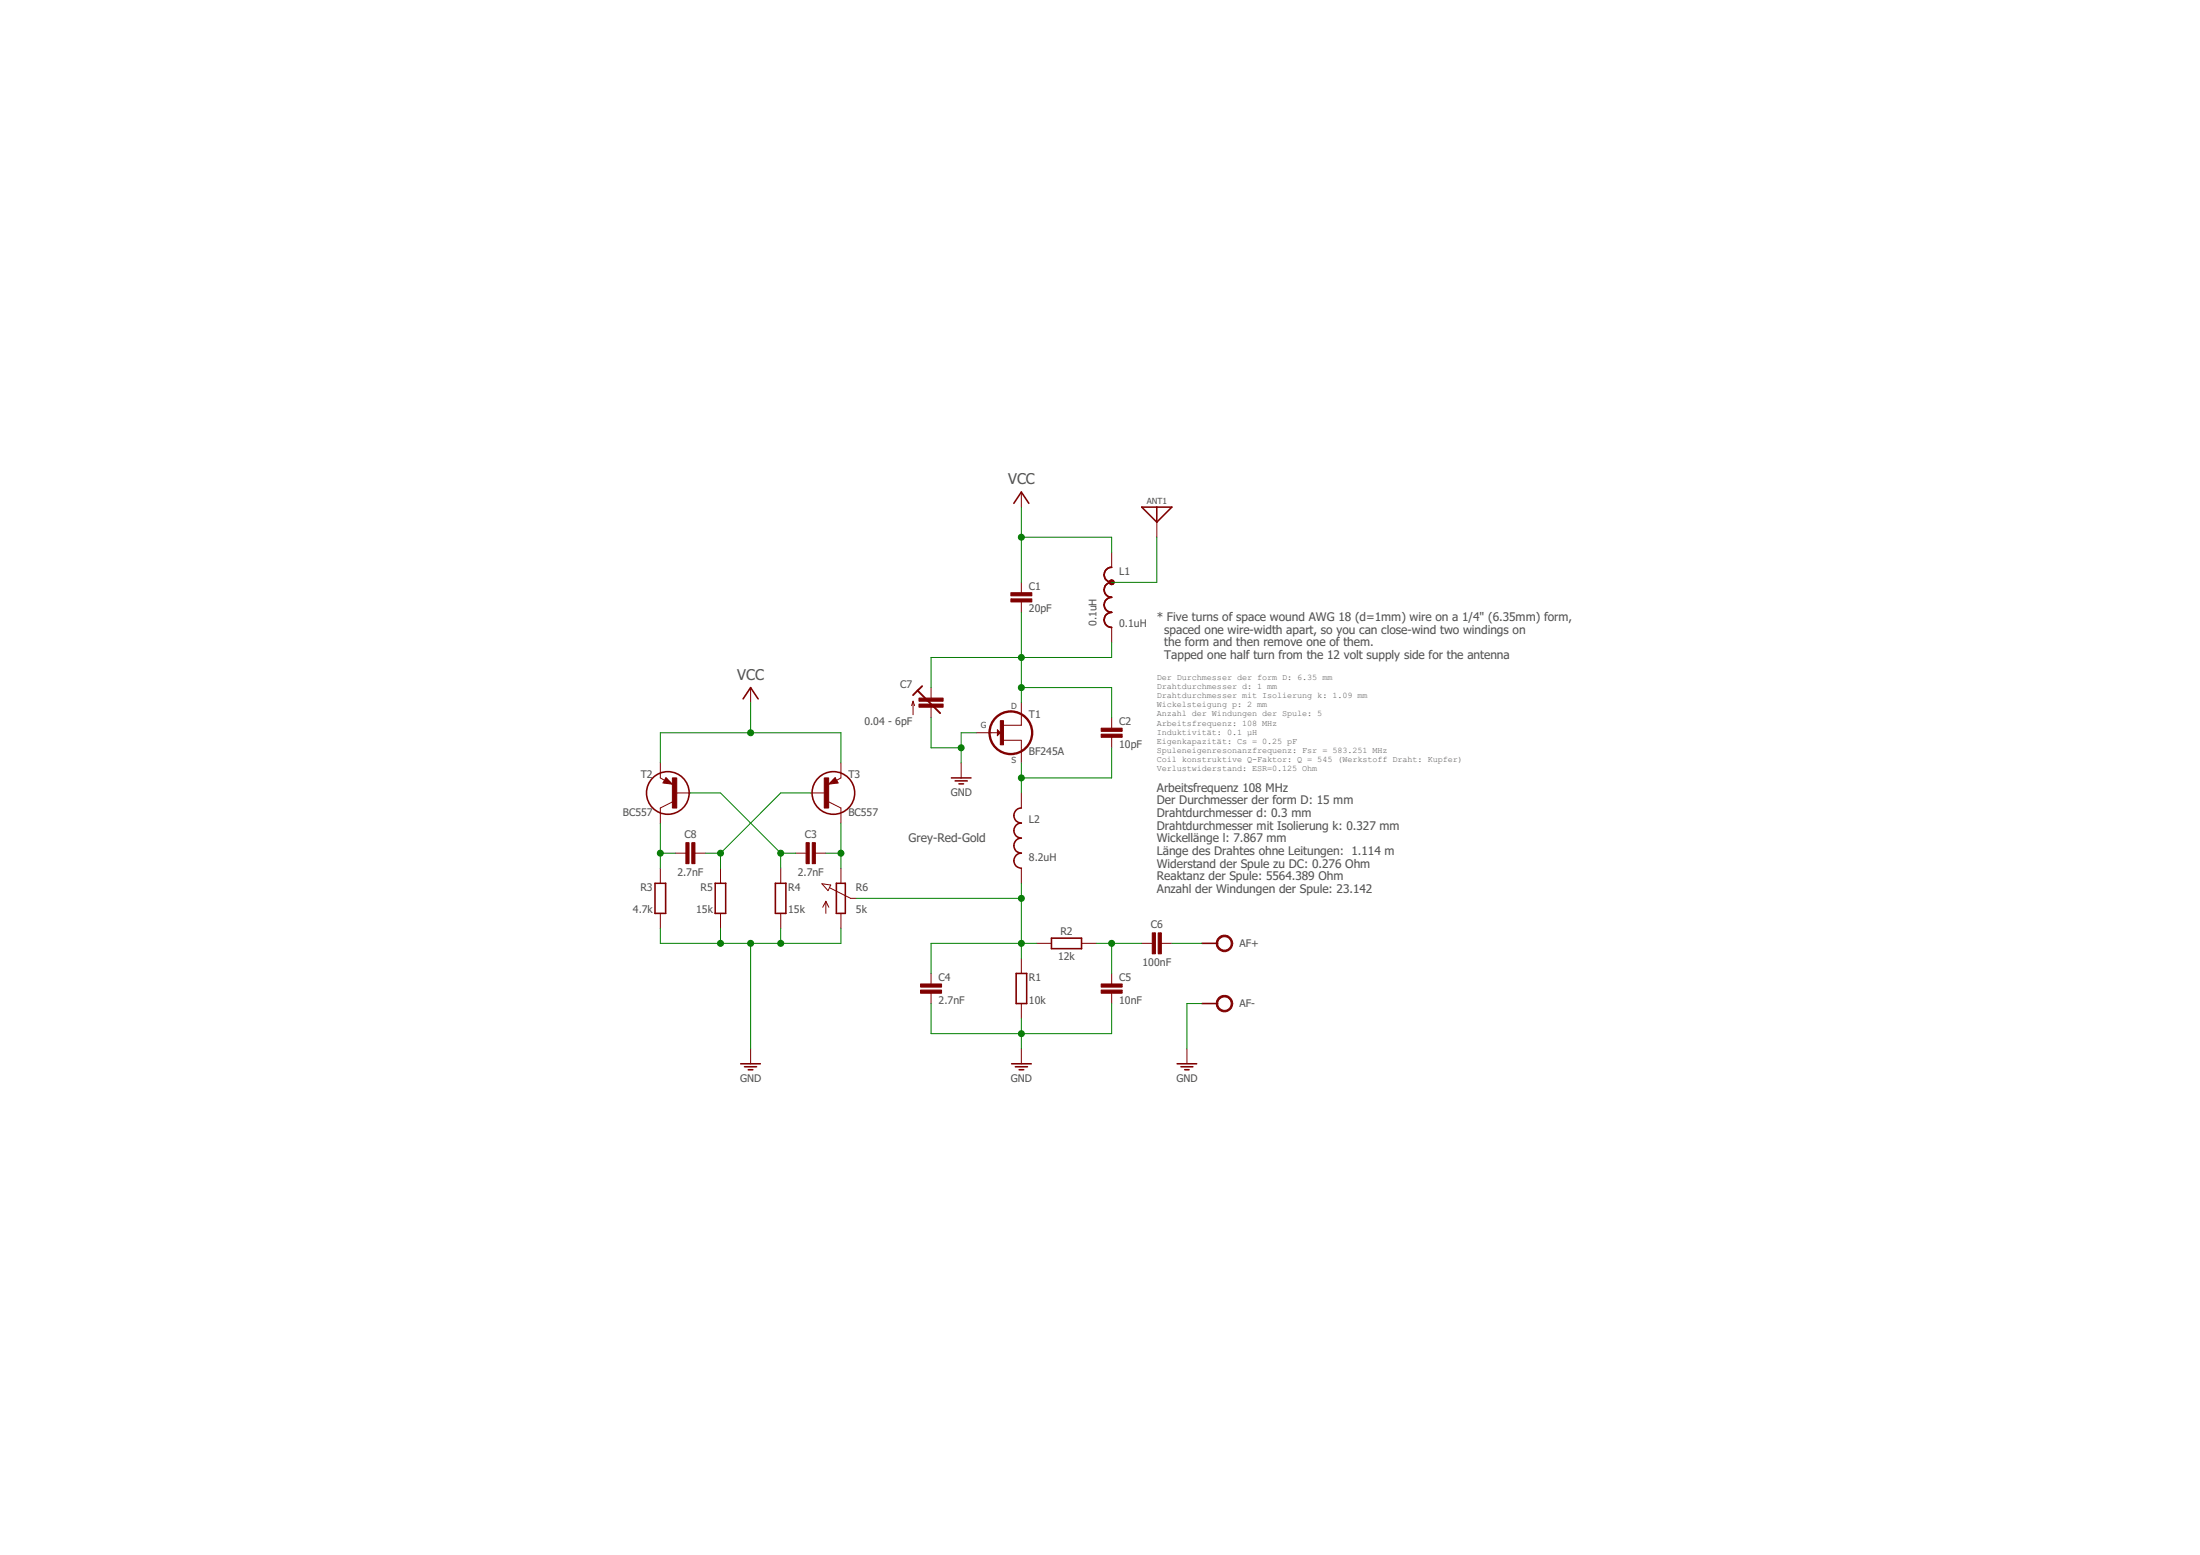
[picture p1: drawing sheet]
<svg xmlns="http://www.w3.org/2000/svg" width="297mm" height="210mm" viewBox="0 0 297 210" stroke-linecap="round" stroke-linejoin="round" font-family="sans-serif">
<g fill="none" stroke="#800000" stroke-width=".21">
<path d="M136.9 67.9l1-1.5 1 1.5M150.1 76.6a1.02 1.02 0 0 0-1 1 1.02 1.02 0 0 0 1 1 1.01 1.01 0 0 0-1 1 1.01 1.01 0 0 0 1 1 1.02 1.02 0 0 0-1 1 1.02 1.02 0 0 0 1 1.1 1.02 1.02 0 0 0-1 1 1.02 1.02 0 0 0 1 1M154.2 68.5h4l-2 2zM156.2 68.5v2M100.3 94.3l1-1.5 1.1 1.5M88.4 119.2h1.5v4.1h-1.5zM90 105.5h.3l-.3-.2-.2 .3 .8 .1-.6-.6-.3 .5M96.6 119.2h1.4v4.1h-1.4zM104.7 119.2h1.4v4.1h-1.4zM112.7 105.5h-.3l.3-.2 .2 .3-.8 .1 .6-.6 .3 .5M112.9 119.2h1.2v4.1h-1.2zM128.5 105h2.6"/>
<path d="M129 105.4h1.6M129.5 105.8h.6M137.9 109.1a1.02 1.02 0 0 0-1 1 1.02 1.02 0 0 0 1 1 1.02 1.02 0 0 0-1 1 1.02 1.02 0 0 0 1 1 1.02 1.02 0 0 0-1 1.1 1.02 1.02 0 0 0 1 1 1.02 1.02 0 0 0-1 1 1.02 1.02 0 0 0 1 1M137.2 131.4h1.4v4.1h-1.4zM142 126.6h4v1.5h-4zM162.3 135.5h2M162.3 127.3h2M100 143.6h2.7M100.5 144h1.7M101 144.4h.6M136.6 143.6h2.6M137.1 144h1.6"/>
<path d="M137.6 144.4h.6M158.9 143.6h2.7M159.4 144h1.7M160 144.4h.5"/>
<circle cx="90.2" cy="107" r="2.88"/>
<circle cx="112.5" cy="107" r="2.88"/>
</g>
<g fill="none" stroke="#800000" stroke-width=".14">
<path d="M137.9 66.4v2.1M137.9 78.6v1.4M150.1 74.5v2.1M156.2 70.5v2M101.3 92.8v2M123.3 94.7v1.8M123.3 94.7l-.2 .5M123.3 94.7l.2 .5M125.7 92.8v1.4M125.7 95.5v1.4M131.8 98.9h3.3M134.7 98.5l.4 .4-.4 .4z"/>
<path d="M134.7 98.7l.3 .2-.3 .3zM134.7 98.7v.4l.2-.2-.2-.1M135.2 99.9h2.7v3.1M137.9 94.8v3.1h-2.6M137.9 81.2v1.5M150.1 84.7v2M150.1 96.9v1.4M150.1 99.5v1.4M89.2 103v2l.5 .3M89.2 117.2v2M89.9 105l.9 .9-1.3-.2zM90.8 108.2l-1.6 .9v2"/>
<path d="M91.2 107h2M91.2 115.2h1.4M93.8 115.2h1.4M97.3 117.2v2M105.4 117.2v2M107.4 115.2h1.5M109.5 107h2M110.1 115.2h1.4M111 119.3l1.2 .2-.4 .7zM111.9 108.2l1.6 .9v2M112 119.8l2.9 1.5h.7M112.8 105l.4 .7-1.3 .2z"/>
<path d="M113.5 103v2l-.6 .3M113.5 117.2v2M129.8 103v2M137.9 107v2.1M137.9 117.2v2M89.2 123.3v2M97.3 123.3v2M105.4 123.3v2M111.5 121.7v1.6M111.5 121.7l-.4 .8M111.5 121.7l.4 .8M113.5 123.3v2"/>
<path d="M125.7 131.4v1.4M125.7 134v1.5M137.9 129.4v2M137.9 135.5v2M139.9 127.3h2.1M146 127.3h2.1M150.1 131.4v1.4M150.1 134v1.5M154.2 127.3h1.4M156.8 127.3h1.4M101.3 141.6v2M137.9 141.6v2"/>
<path d="M160.3 141.6v2"/>
</g>
<g fill="#800000" stroke="#800000" stroke-width=".14">
<path d="M149.9 78.4a.28 .28 0 0 1 .4 0 .28 .28 0 0 1 0 .4 .28 .28 0 0 1-.5-.2l.3-.2 .2 .3-.3 .1-.2-.2z" fill-rule="evenodd"/>
<path d="M149.9 78.5l.3-.1 .1 .3-.2 .1-.2-.2 .2-.1 .1 .1-.1 .1-.2-.1z" fill-rule="evenodd"/>
<path d="M150 78.5h.2v.2h-.2v-.1h.1h-.1z" fill-rule="evenodd"/>
<path d="M150 78.5h.2v.2h-.2z" fill-rule="evenodd"/>
<path d="M149.8 78.4a.34 .34 0 0 1 .5 0 .34 .34 0 0 1-.1 .5 .34 .34 0 0 1-.4-.3h.1a.24 .24 0 0 1 .2-.2 .24 .24 0 0 1 .2 .3 .24 .24 0 0 1-.3 .1l-.2-.2z" fill-rule="evenodd"/>
<path d="M149.9 78.4a.28 .28 0 0 1 .4 0 .28 .28 0 0 1 0 .4 .28 .28 0 0 1-.5-.2l.3-.2 .2 .3-.3 .1-.2-.2z" fill-rule="evenodd"/>
<path d="M149.9 78.5l.3-.1 .1 .3-.2 .1-.2-.2 .2-.1 .1 .1-.1 .1-.2-.1z" fill-rule="evenodd"/>
<path d="M150 78.5h.2v.2h-.2v-.1h.1h-.1z" fill-rule="evenodd"/>
<path d="M150 78.5h.2v.2h-.2z" fill-rule="evenodd"/>
<path d="M149.8 78.4a.34 .34 0 0 1 .5 0 .34 .34 0 0 1-.1 .5 .34 .34 0 0 1-.4-.3h.1a.24 .24 0 0 1 .2-.2 .24 .24 0 0 1 .2 .3 .24 .24 0 0 1-.3 .1l-.2-.2z" fill-rule="evenodd"/>
<path d="M164.6 134.6a1.11 1.11 0 0 1 1.7 .3 1.11 1.11 0 0 1-.7 1.6 1.11 1.11 0 0 1-1.4-1h.2a.92 .92 0 0 1 1.4-.8 .92 .92 0 0 1 .1 1.5 .92 .92 0 0 1-1.5-.5v-.2h-.2l.1-.4z" fill-rule="evenodd"/>
<path d="M164.6 126.5a1.11 1.11 0 0 1 1.7 .3 1.11 1.11 0 0 1-.7 1.6 1.11 1.11 0 0 1-1.4-1.1h.2a.91 .91 0 0 1 1.3-.8 .91 .91 0 0 1 .3 1.5 .91 .91 0 0 1-1.5-.2l-.1-.5h-.2l.2-.6z" fill-rule="evenodd"/>
</g>
<circle cx="136.5" cy="98.9" r="2.88" fill="none" stroke="#800000" stroke-width=".32"/>
<g fill="#800000" stroke="#800000" stroke-width=".14">
<path d="M135.1 97.3h.4v3.2h-.4z"/>
<path d="M136.5 80.8h2.8v.5h-2.8z"/>
<path d="M136.5 80h2.8v.4h-2.8z"/>
<path d="M148.7 99.1h2.8v.4h-2.8z"/>
<path d="M148.7 98.3h2.8v.4h-2.8z"/>
<path d="M124.3 133.6h2.8v.5h-2.8z"/>
<path d="M124.3 132.8h2.8v.4h-2.8z"/>
<path d="M148.7 133.6h2.8v.5h-2.8z"/>
<path d="M148.7 132.8h2.8v.4h-2.8z"/>
<path d="M156.4 125.9h.4v2.9h-.4z"/>
<path d="M155.6 125.9h.4v2.9h-.4z"/>
<path d="M124.1 95h3.2v.5h-3.2z"/>
<path d="M124.1 94.2h3.2v.5h-3.2z"/>
<path d="M90.8 105h.6v4.1h-.6z"/>
<path d="M111.3 105h.6v4.1h-.6z"/>
<path d="M109.7 113.7h.4v2.9h-.4z"/>
<path d="M108.8 113.7h.5v2.9h-.5z"/>
<path d="M93.4 113.7h.4v2.9h-.4z"/>
<path d="M92.6 113.7h.4v2.9h-.4z"/>
</g>
<path d="M123.9 93.2l3 3.1M123.9 93.2l-.6 .6M124.5 92.6l-.6 .6" fill="none" stroke="#800000" stroke-width=".25"/>
<g fill="none" stroke="#008000" stroke-width=".14">
<path d="M137.9 72.5h12.2v2M137.9 68.5v10.1M156.2 72.5v6.1h-6.1M101.3 94.8v4.1M125.7 96.9v4h4.1M131.8 98.9h-2v4.1M137.9 92.8h12.2v4.1M137.9 82.7v12.1M150.1 86.7v2.1h-24.4v4M89.2 103v-4.1h24.3v4.1M89.2 111.1v6.1M89.2 115.2h2"/>
<path d="M93.2 107h4.1l8.1 8.2M95.2 115.2h2.1M97.3 115.2v2M105.4 115.2v2M105.4 115.2h2M109.5 107h-4.1l-8.1 8.2M111.5 115.2h2M113.5 111.1v6.1M137.9 103v4M137.9 119.2v10.2M150.1 100.9v4.1h-12.2M89.2 125.3v2h24.3v-2"/>
<path d="M97.3 125.3v2M101.3 127.3v14.3M105.4 125.3v2M115.6 121.3h22.3M125.7 135.5v4h24.4v-4M137.9 137.5v4.1M139.9 127.3h-14.2v4.1M148.1 127.3h6.1M150.1 127.3v4.1M158.2 127.3h4.1M162.3 135.5h-2v6.1"/>
</g>
<g fill="#008000" stroke="#008000" stroke-width=".14">
<circle cx="137.9" cy="88.8" r=".4"/>
<circle cx="137.9" cy="92.8" r=".4"/>
<circle cx="137.9" cy="105" r=".4"/>
<circle cx="129.8" cy="100.9" r=".4"/>
<circle cx="137.9" cy="139.5" r=".4"/>
<circle cx="97.3" cy="127.3" r=".4"/>
<circle cx="105.4" cy="127.3" r=".4"/>
<circle cx="101.3" cy="127.3" r=".4"/>
<circle cx="150.1" cy="127.3" r=".4"/>
<circle cx="137.9" cy="72.5" r=".4"/>
<circle cx="101.3" cy="98.9" r=".4"/>
<circle cx="89.2" cy="115.2" r=".4"/>
<circle cx="97.3" cy="115.2" r=".4"/>
<circle cx="113.5" cy="115.2" r=".4"/>
<circle cx="105.4" cy="115.2" r=".4"/>
<circle cx="137.9" cy="127.3" r=".4"/>
<circle cx="137.9" cy="121.3" r=".4"/>
</g>
<g font-size="2" fill="#505050">
<text x="136.1" y="65.4">VCC</text>
<text x="99.5" y="91.8">VCC</text>
</g>
<g font-size="1.6" fill="#505050">
<text x="156.2" y="83.8">* Five turns of space wound AWG 18 (d=1mm) wire on a 1/4&quot; (6.35mm) form,</text>
<text x="157.2" y="85.5">spaced one wire-width apart, so you can close-wind two windings on</text>
<text x="157.2" y="87.2">the form and then remove one of them.</text>
<text x="157.2" y="89">Tapped one half turn from the 12 volt supply side for the antenna</text>
<text x="156.2" y="106.8">Arbeitsfrequenz 108 MHz</text>
<text x="122.7" y="113.7">Grey-Red-Gold</text>
<text x="156.2" y="108.6">Der Durchmesser der form D: 15 mm</text>
<text x="156.2" y="110.3">Drahtdurchmesser d: 0.3 mm</text>
<text x="156.2" y="112">Drahtdurchmesser mit Isolierung k: 0.327 mm</text>
<text x="156.2" y="113.7">Wickellänge l: 7.867 mm</text>
<text x="156.2" y="115.4">Länge des Drahtes ohne Leitungen: 1.114 m</text>
<text x="156.2" y="117.1">Widerstand der Spule zu DC: 0.276 Ohm</text>
<text x="156.2" y="118.8">Reaktanz der Spule: 5564.389 Ohm</text>
<text x="156.2" y="120.6">Anzahl der Windungen der Spule: 23.142</text>
</g>
<g font-size="1.4" fill="#505050">
<text x="151.1" y="77.6">L1</text>
<text x="138.9" y="82.7">20pF</text>
<text x="138.9" y="79.6">C1</text>
<text x="148.1" y="84.5" transform="rotate(-90 148.1 84.5)">0.1uH</text>
<text x="151.1" y="84.7">0.1uH</text>
<text x="121.5" y="92.8">C7</text>
<text x="116.7" y="97.9">0.04 - 6pF</text>
<text x="138.9" y="102">BF245A</text>
<text x="138.9" y="96.9">T1</text>
<text x="151.1" y="100.9">10pF</text>
<text x="151.1" y="97.9">C2</text>
<text x="86.5" y="105">T2</text>
<text x="114.5" y="105">T3</text>
<text x="128.4" y="107.4">GND</text>
<text x="84.1" y="110.1">BC557</text>
<text x="92.4" y="113.1">C8</text>
<text x="108.7" y="113.1">C3</text>
<text x="114.5" y="110.1">BC557</text>
<text x="138.9" y="111.1">L2</text>
<text x="91.5" y="118.2">2.7nF</text>
<text x="107.7" y="118.2">2.7nF</text>
<text x="138.9" y="116.2">8.2uH</text>
<text x="85.4" y="123.3">4.7k</text>
<text x="86.5" y="120.2">R3</text>
<text x="94" y="123.3">15k</text>
<text x="94.6" y="120.2">R5</text>
<text x="106.4" y="123.3">15k</text>
<text x="106.4" y="120.2">R4</text>
<text x="115.6" y="123.3">5k</text>
<text x="115.6" y="120.2">R6</text>
<text x="155.4" y="125.3">C6</text>
<text x="142.9" y="129.6">12k</text>
<text x="143.2" y="126.1">R2</text>
<text x="154.3" y="130.4">100nF</text>
<text x="167.4" y="127.9">AF+</text>
<text x="126.7" y="135.5">2.7nF</text>
<text x="126.7" y="132.4">C4</text>
<text x="138.9" y="135.5">10k</text>
<text x="138.9" y="132.4">R1</text>
<text x="151.1" y="135.5">10nF</text>
<text x="151.1" y="132.4">C5</text>
<text x="167.4" y="136">AF-</text>
<text x="99.9" y="146">GND</text>
<text x="136.5" y="146">GND</text>
<text x="158.8" y="146">GND</text>
</g>
<g font-size="1.1" fill="#505050">
<text x="154.8" y="68">ANT1</text>
<text x="136.5" y="95.7">D</text>
<text x="156.2" y="91.8">Der Durchmesser der form D: 6.35 mm</text>
<text x="156.2" y="93">Drahtdurchmesser d: 1 mm</text>
<text x="156.2" y="94.3">Drahtdurchmesser mit Isolierung k: 1.09 mm</text>
<text x="156.2" y="95.5">Wickelsteigung p: 2 mm</text>
<text x="132.4" y="98.3">G</text>
<text x="156.2" y="96.7">Anzahl der Windungen der Spule: 5</text>
<text x="156.2" y="97.9">Arbeitsfrequenz: 108 MHz</text>
<text x="156.2" y="99.2">Induktivität: 0.1 µH</text>
<text x="156.2" y="100.4">Eigenkapazität: Cs = 0.25 pF</text>
<text x="156.2" y="101.6">Spuleneigenresonanzfrequenz: Fsr = 583.251 MHz</text>
<text x="136.6" y="103">S</text>
<text x="156.2" y="102.9">Coil konstruktive Q-Faktor: Q = 545 (Werkstoff Draht: Kupfer)</text>
<text x="156.2" y="104.1">Verlustwiderstand: ESR=0.125 Ohm</text>
</g>
</svg>
